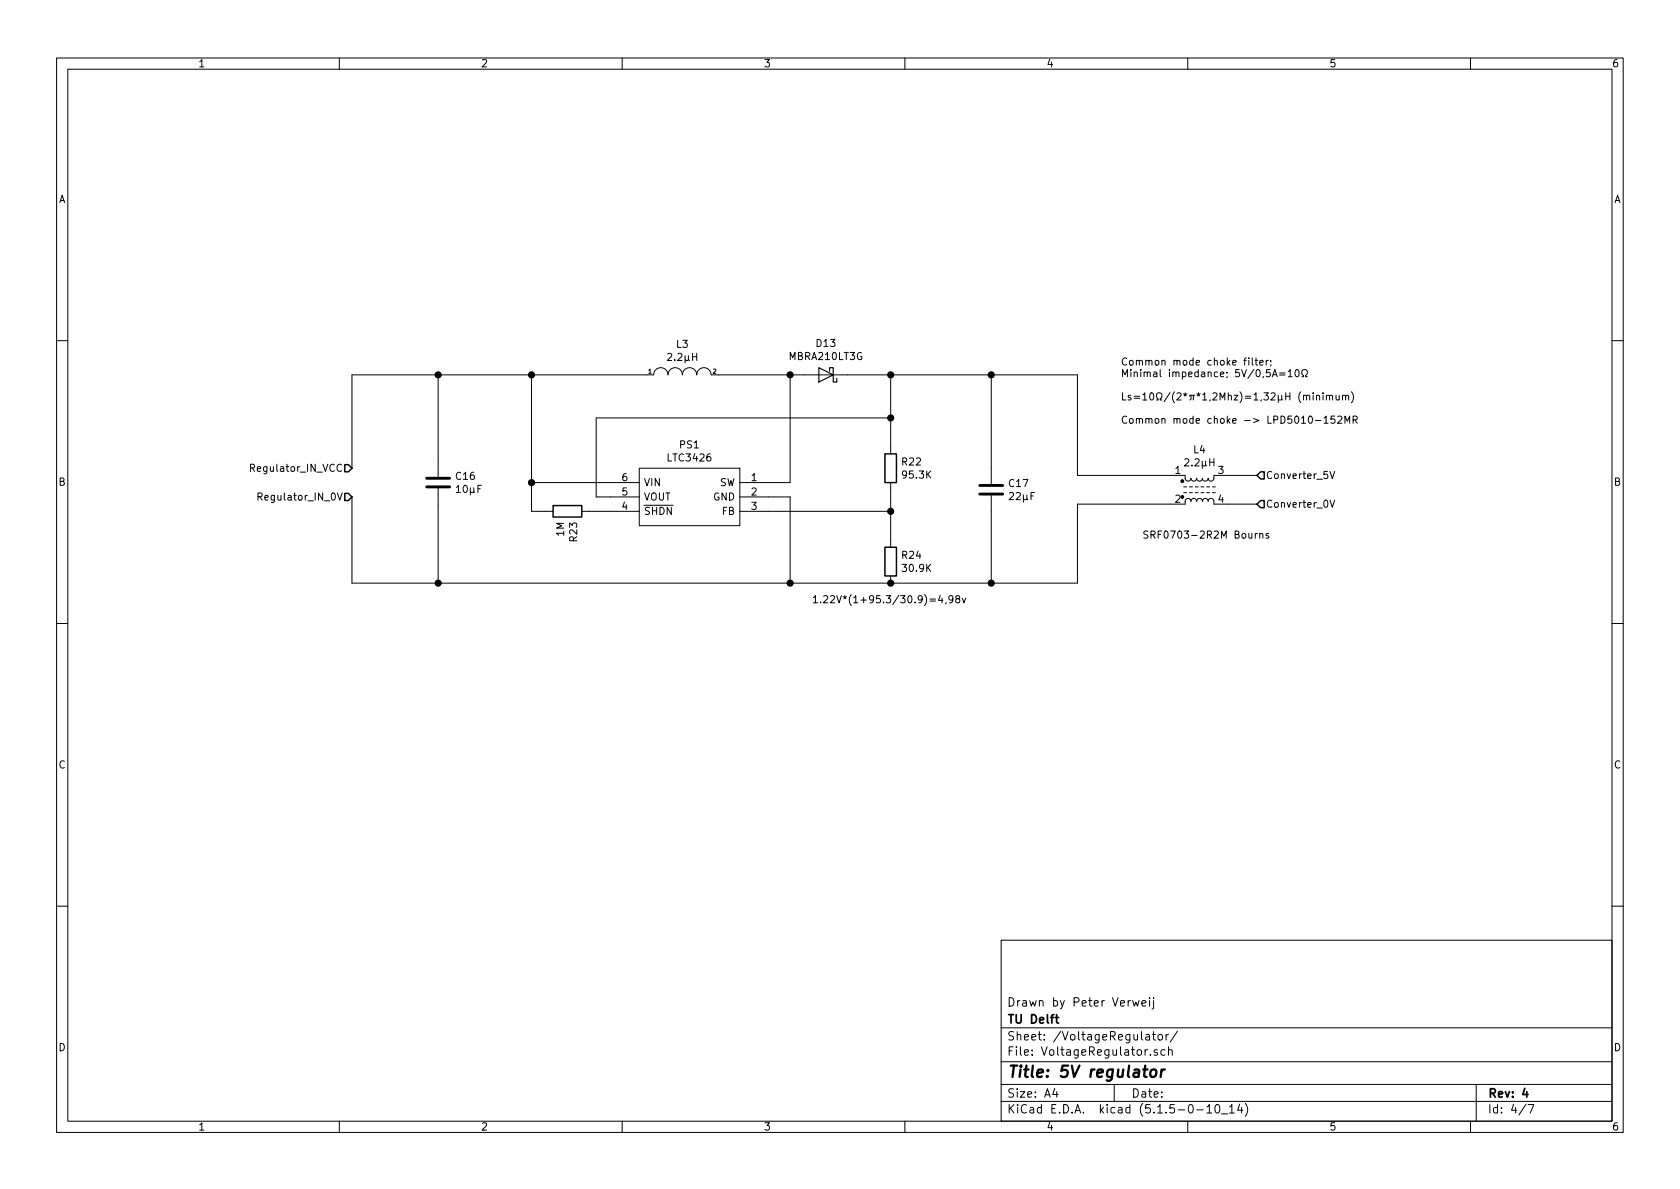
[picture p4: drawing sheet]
EESchema Schematic File Version 4
EELAYER 30 0
EELAYER END
$Descr A4 11693 8268
encoding utf-8
Sheet 4 7
Title "5V regulator"
Date ""
Rev "4"
Comp "TU Delft"
Comment1 "Drawn by Peter Verweij"
Comment2 ""
Comment3 ""
Comment4 ""
$EndDescr
Text HLabel 2450 3250 0    50   Input ~ 0
Regulator_IN_VCC
Text HLabel 8750 3300 2    50   Input ~ 0
Converter_5V
Text HLabel 8750 3500 2    50   Input ~ 0
Converter_0V
Text Notes 7800 2950 0    50   ~ 0
Common mode choke filter;\nMinimal impedance; 5V/0,5A=10Ω\n\nLs=10Ω/(2*π*1,2Mhz)=1,32µH (minimum)\n\nCommon mode choke -> LPD5010-152MR
Text HLabel 2450 3450 0    50   Input ~ 0
Regulator_IN_0V
$Comp
L Symbols_GNSS_project:SRF0703-2R2M L4
U 1 1
P 8350 3400
F 0 "L4" H 8350 3681 50  0000 C CNN
F 1 "2.2µH" H 8350 3590 50  0000 C CNN
F 2 "Footprints GNSS project:SRF0703-2R2M" H 8350 3400 50  0001 C CNN
F 3 "PFD3215-182MEB" H 8350 3400 50  0001 C CNN
F 4 "Bourns" H 8350 3400 50  0001 C CNN "Manufacturer_Name"
F 5 "SRF0703-2R2M" H 8350 3400 50  0001 C CNN "Manufacturer_Part_Number"
F 6 "2.2µH Coupled-inductor" H 8350 3400 50  0001 C CNN "Description/Value"
F 7 "SMD" H 8350 3400 50  0001 C CNN "Type"
	1    8350 3400
	1    0    0    -1  
$EndComp
Wire Wire Line
	7500 3500 8150 3500
Wire Wire Line
	8750 3500 8550 3500
Wire Wire Line
	7500 3300 8150 3300
Wire Wire Line
	8750 3300 8550 3300
Entry Wire Line
	7600 9450 7700 9550
Entry Wire Line
	-750 5000 -650 5100
Text Notes 7950 3750 0    50   ~ 0
SRF0703-2R2M Bourns\n
$Comp
L Device:C C17
U 1 1
P 6900 3400
F 0 "C17" H 7015 3446 50  0000 L CNN
F 1 "22µF" H 7015 3355 50  0000 L CNN
F 2 "Capacitor_SMD:C_1206_3216Metric" H 6938 3250 50  0001 C CNN
F 3 "~" H 6900 3400 50  0001 C CNN
F 4 "22µF" H 6900 3400 50  0001 C CNN "Description/Value"
F 5 "AVX" H 6900 3400 50  0001 C CNN "Manufacturer_Name"
F 6 "12063D226KAT2A" H 6900 3400 50  0001 C CNN "Manufacturer_Part_Number"
F 7 "SMD" H 6900 3400 50  0001 C CNN "Type"
F 8 "1206inch 3216metric" H 6900 3400 50  0001 C CNN "Footprint type"
	1    6900 3400
	1    0    0    -1  
$EndComp
$Comp
L Device:C C16
U 1 1
P 3050 3350
F 0 "C16" H 3165 3396 50  0000 L CNN
F 1 "10µF" H 3165 3305 50  0000 L CNN
F 2 "Capacitor_SMD:C_0603_1608Metric" H 3088 3200 50  0001 C CNN
F 3 "~" H 3050 3350 50  0001 C CNN
F 4 "10µF" H 3050 3350 50  0001 C CNN "Description/Value"
F 5 "AVX" H 3050 3350 50  0001 C CNN "Manufacturer_Name"
F 6 "06033D106MAT2A" H 3050 3350 50  0001 C CNN "Manufacturer_Part_Number"
F 7 "SMD" H 3050 3350 50  0001 C CNN "Type"
F 8 "0603inch 1608metric" H 3050 3350 50  0001 C CNN "Footprint type"
	1    3050 3350
	1    0    0    -1  
$EndComp
$Comp
L Device:R R24
U 1 1
P 6200 3900
F 0 "R24" H 6270 3946 50  0000 L CNN
F 1 "30.9K" H 6270 3855 50  0000 L CNN
F 2 "Resistor_SMD:R_0603_1608Metric" V 6130 3900 50  0001 C CNN
F 3 "~" H 6200 3900 50  0001 C CNN
F 4 "SMD 30.9K resistor" H 6200 3900 50  0001 C CNN "Description/Value"
F 5 "Vishay" H 6200 3900 50  0001 C CNN "Manufacturer_Name"
F 6 "CRCW060330K9FKEA" H 6200 3900 50  0001 C CNN "Manufacturer_Part_Number"
F 7 "SMD" H 6200 3900 50  0001 C CNN "Type"
F 8 "0603inch 1608metric" H 6200 3900 50  0001 C CNN "Footprint type"
	1    6200 3900
	1    0    0    -1  
$EndComp
$Comp
L Device:R R22
U 1 1
P 6200 3250
F 0 "R22" H 6270 3296 50  0000 L CNN
F 1 "95.3K" H 6270 3205 50  0000 L CNN
F 2 "Resistor_SMD:R_0603_1608Metric" V 6130 3250 50  0001 C CNN
F 3 "~" H 6200 3250 50  0001 C CNN
F 4 "SMD 95.3K resistor" H 6200 3250 50  0001 C CNN "Description/Value"
F 5 "Vishay" H 6200 3250 50  0001 C CNN "Manufacturer_Name"
F 6 "CRCW060395K3FKEA" H 6200 3250 50  0001 C CNN "Manufacturer_Part_Number"
F 7 "SMD" H 6200 3250 50  0001 C CNN "Type"
F 8 "0603inch 1608metric" H 6200 3250 50  0001 C CNN "Footprint type"
	1    6200 3250
	1    0    0    -1  
$EndComp
$Comp
L Symbols_GNSS_project:LTC3426 PS1
U 1 1
P 5350 3350
F 0 "PS1" H 5900 3615 50  0000 C CNN
F 1 "LTC3426" H 5900 3524 50  0000 C CNN
F 2 "Package_TO_SOT_SMD:TSOT-23-6" H 6300 3450 50  0001 L CNN
F 3 "https://componentsearchengine.com/Datasheets/2/LTC3426ES6#TRMPBF.pdf" H 6300 3350 50  0001 L CNN
F 4 "Linear Technology LTC3426ES6#TRMPBF, Step Up DC-DC Converter, Adjustable, 2.25  5 V 6-Pin, TSOT-23" H 6300 3250 50  0001 L CNN "Description"
F 5 "0.9" H 6300 3150 50  0001 L CNN "Height"
F 6 "Linear Technology" H 6300 3050 50  0001 L CNN "Manufacturer_Name"
F 7 "LTC3426ES6#TRMPBF" H 6300 2950 50  0001 L CNN "Manufacturer_Part_Number"
F 8 "584-LTC3426ES6TRMPBF" H 6300 2850 50  0001 L CNN "Mouser Part Number"
F 9 "https://www.mouser.com/Search/Refine.aspx?Keyword=584-LTC3426ES6TRMPBF" H 6300 2750 50  0001 L CNN "Mouser Price/Stock"
F 10 "LTC3426ES6#TRMPBF" H 6300 2650 50  0001 L CNN "Arrow Part Number"
F 11 "https://www.arrow.com/en/products/ltc3426es6trmpbf/linear-technology" H 6300 2550 50  0001 L CNN "Arrow Price/Stock"
F 12 "Switching Voltage Regulator" H 5350 3350 50  0001 C CNN "Description/Value"
F 13 "TSOT-23-6" H 5350 3350 50  0001 C CNN "Footprint type"
F 14 "SMD" H 5350 3350 50  0001 C CNN "Type"
	1    5350 3350
	-1   0    0    -1  
$EndComp
Wire Wire Line
	6200 3400 6200 3550
Connection ~ 6200 3550
Wire Wire Line
	6200 3550 6200 3750
$Comp
L pspice:INDUCTOR L3
U 1 1
P 4750 2600
F 0 "L3" H 4750 2815 50  0000 C CNN
F 1 "2.2µH" H 4750 2724 50  0000 C CNN
F 2 "Footprints GNSS project:DO3316P102MLB" H 4750 2600 50  0001 C CNN
F 3 "ME3220-103KLB" H 4750 2600 50  0001 C CNN
F 4 "Coilcraft" H 4750 2600 50  0001 C CNN "Manufacturer_Name"
F 5 "D03316P-222" H 4750 2600 50  0001 C CNN "Manufacturer_Part_Number"
F 6 "2.2µH inductor" H 4750 2600 50  0001 C CNN "Description/Value"
F 7 "SMD" H 4750 2600 50  0001 C CNN "Type"
	1    4750 2600
	1    0    0    -1  
$EndComp
Wire Wire Line
	5350 3350 5500 3350
Wire Wire Line
	5500 3350 5500 2600
Wire Wire Line
	5500 2600 5000 2600
$Comp
L Device:D_Schottky D13
U 1 1
P 5750 2600
F 0 "D13" H 5750 2384 50  0000 C CNN
F 1 "MBRA210LT3G" H 5750 2475 50  0000 C CNN
F 2 "Footprints GNSS project:MBRA210LT3G" H 5750 2600 50  0001 C CNN
F 3 "~" H 5750 2600 50  0001 C CNN
F 4 "ON Semiconductor" H 5750 2600 50  0001 C CNN "Manufacturer_Name"
F 5 "Schottkey diode" H 5750 2600 50  0001 C CNN "Description/Value"
F 6 "MBRA210LT3G" H 5750 2600 50  0001 C CNN "Manufacturer_Part_Number"
F 7 "SMD" H 5750 2600 50  0001 C CNN "Type"
F 8 "DO-214AC" H 5750 2600 50  0001 C CNN "Footprint type"
	1    5750 2600
	-1   0    0    1   
$EndComp
Wire Wire Line
	5600 2600 5500 2600
Connection ~ 5500 2600
Wire Wire Line
	4250 3450 4150 3450
Wire Wire Line
	4150 3450 4150 2900
Wire Wire Line
	4150 2900 6200 2900
Wire Wire Line
	6200 2900 6200 2600
Wire Wire Line
	6200 2600 5900 2600
Wire Wire Line
	5350 3550 6200 3550
Wire Wire Line
	6200 3100 6200 2900
Connection ~ 6200 2900
Wire Wire Line
	2450 3250 2450 2600
Wire Wire Line
	2450 2600 3050 2600
Wire Wire Line
	3050 3200 3050 2600
Wire Wire Line
	2450 3450 2450 4050
Wire Wire Line
	2450 4050 3050 4050
Wire Wire Line
	3050 3500 3050 4050
Wire Wire Line
	6900 3250 6900 2600
Wire Wire Line
	6900 2600 6200 2600
Connection ~ 6200 2600
Wire Wire Line
	6900 3550 6900 4050
Wire Wire Line
	6900 4050 6200 4050
Connection ~ 6200 4050
Wire Wire Line
	5350 3450 5500 3450
Wire Wire Line
	5500 3450 5500 4050
Connection ~ 5500 4050
Wire Wire Line
	5500 4050 6200 4050
$Comp
L Device:R R23
U 1 1
P 3950 3550
F 0 "R23" H 4020 3596 50  0000 L CNN
F 1 "1M" H 4020 3505 50  0000 L CNN
F 2 "Resistor_SMD:R_0603_1608Metric" V 3880 3550 50  0001 C CNN
F 3 "~" H 3950 3550 50  0001 C CNN
F 4 "SMD 1M resistor" H 3950 3550 50  0001 C CNN "Description/Value"
F 5 "Vishay" H 3950 3550 50  0001 C CNN "Manufacturer_Name"
F 6 "CRCW06031M00FKEB" H 3950 3550 50  0001 C CNN "Manufacturer_Part_Number"
F 7 "SMD" H 3950 3550 50  0001 C CNN "Type"
F 8 "0603inch 1608metric" H 3950 3550 50  0001 C CNN "Footprint type"
	1    3950 3550
	0    1    1    0   
$EndComp
Wire Wire Line
	4100 3550 4250 3550
Wire Wire Line
	3800 3550 3700 3550
Wire Wire Line
	3700 3550 3700 3350
Connection ~ 3700 2600
Connection ~ 3700 3350
Wire Wire Line
	3700 3350 3700 2600
Wire Wire Line
	3700 2600 4500 2600
Wire Wire Line
	3700 3350 4250 3350
Connection ~ 3050 2600
Connection ~ 3050 4050
Wire Wire Line
	3050 2600 3700 2600
Wire Wire Line
	3050 4050 5500 4050
Wire Wire Line
	6900 2600 7500 2600
Wire Wire Line
	7500 2600 7500 3300
Connection ~ 6900 2600
Wire Wire Line
	7500 3500 7500 4050
Wire Wire Line
	7500 4050 6900 4050
Connection ~ 6900 4050
Text Notes 5650 4200 0    50   ~ 0
1.22V*(1+95.3/30.9)=4,98v
$EndSCHEMATC
